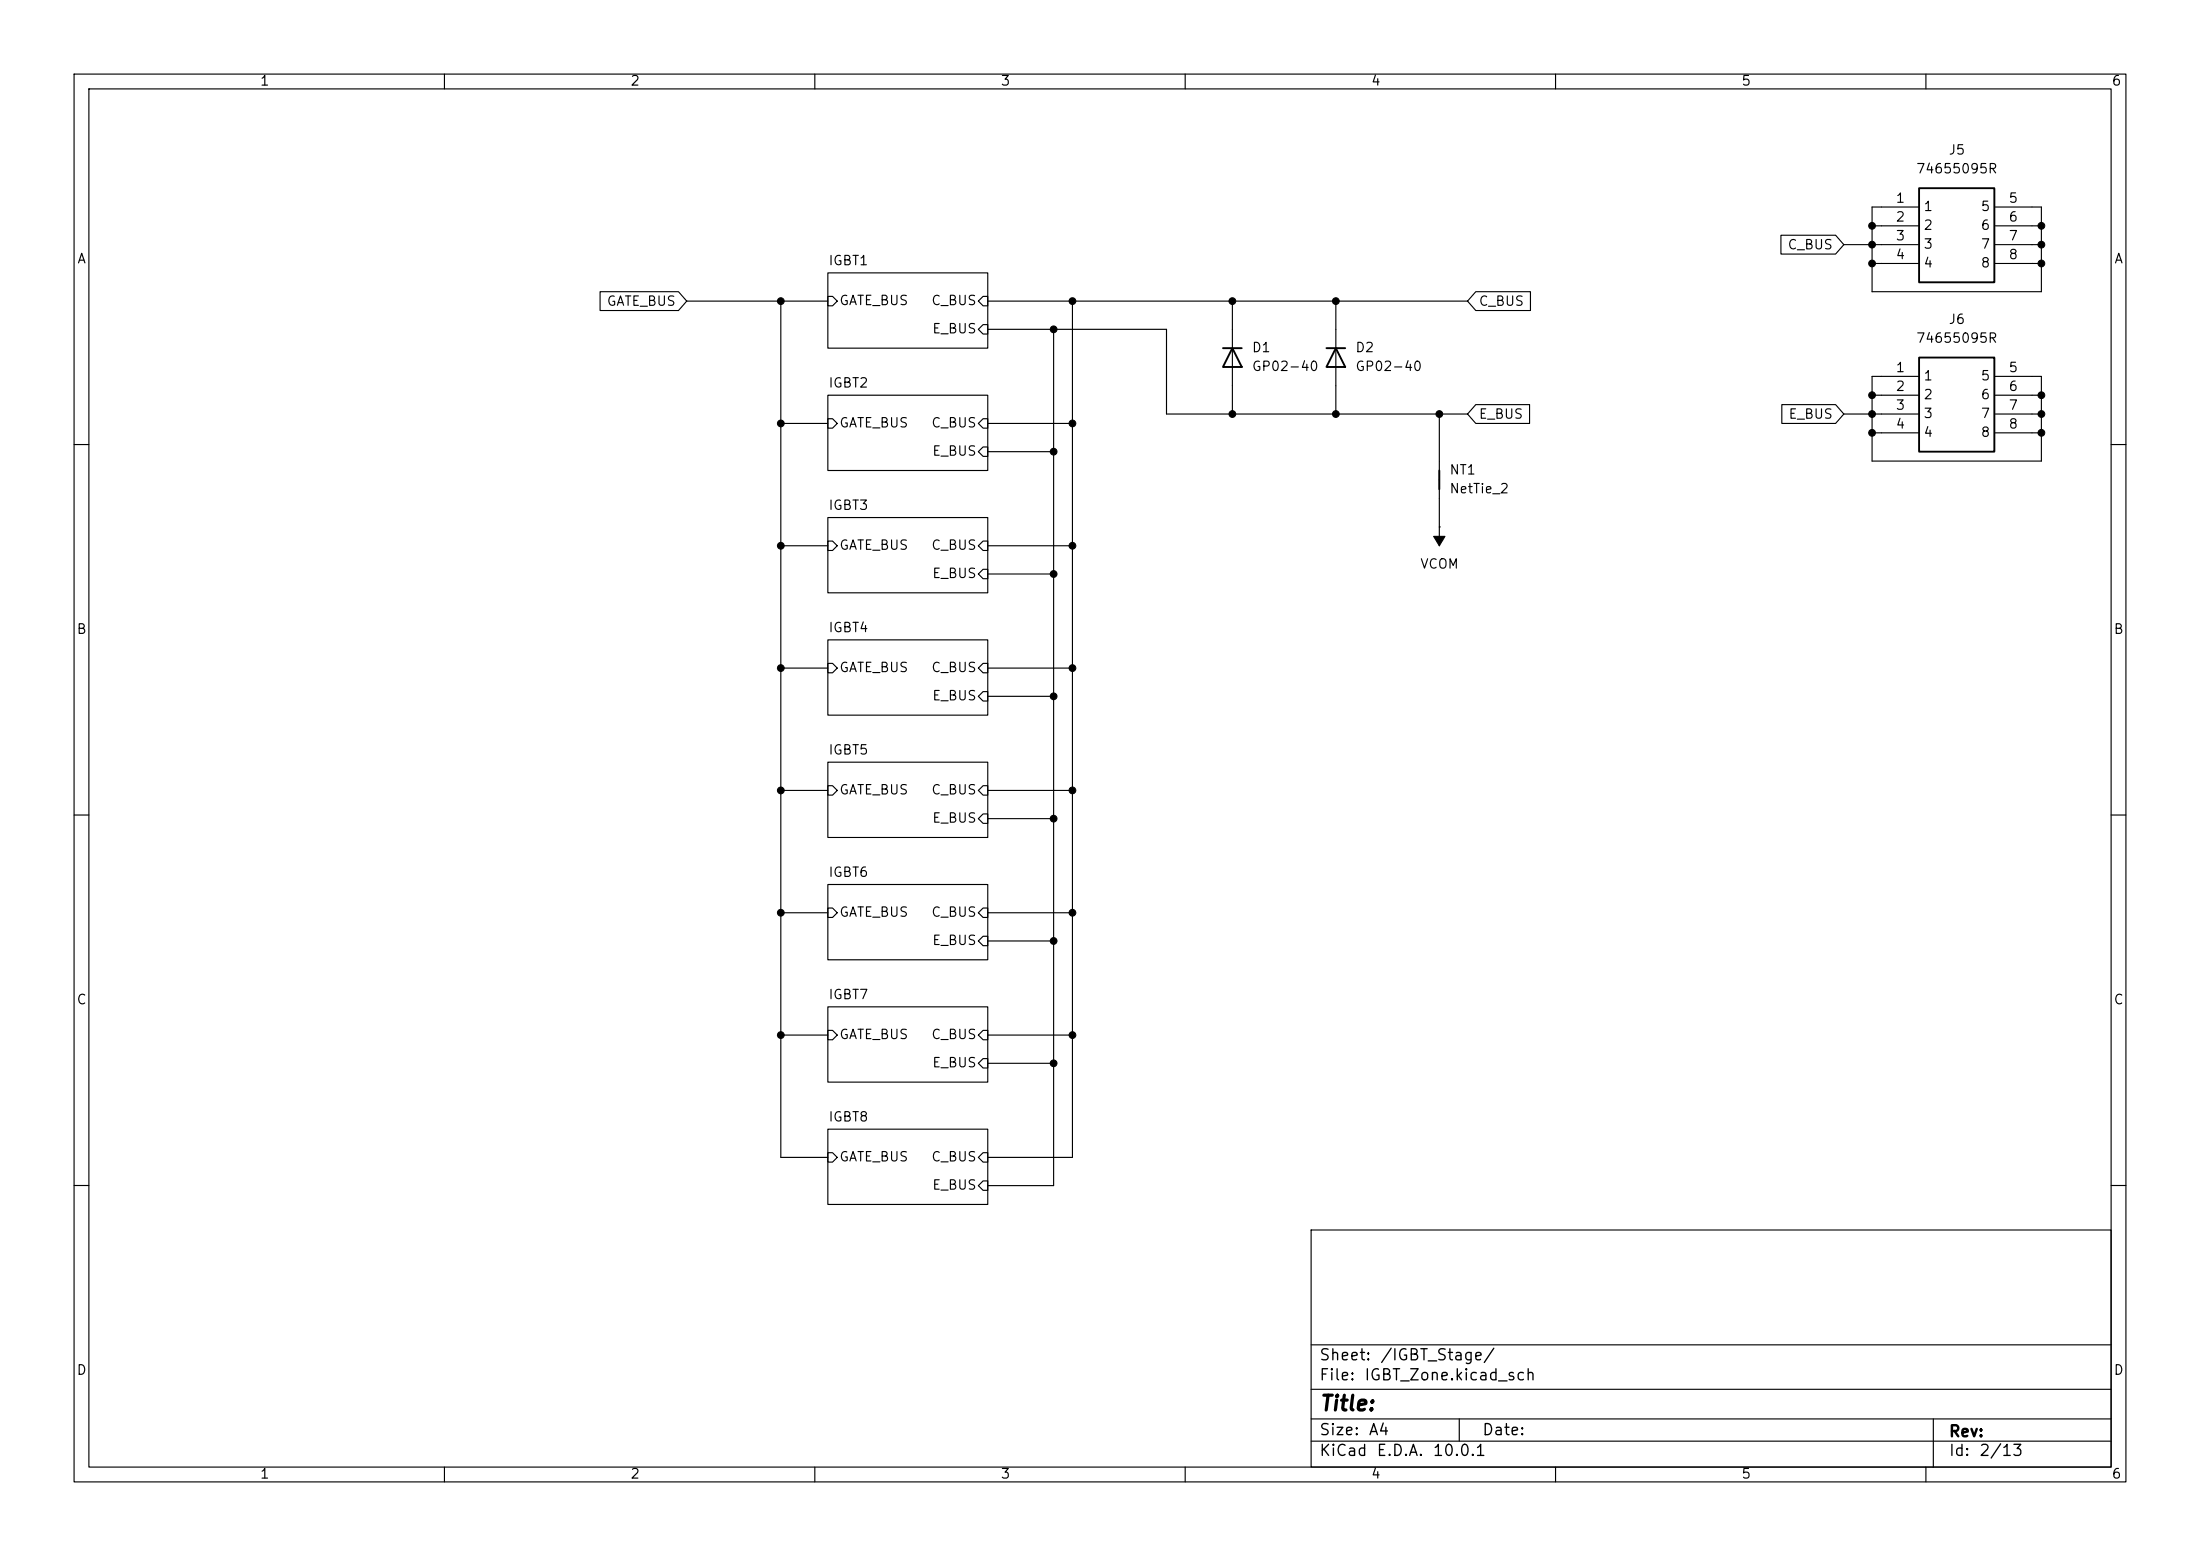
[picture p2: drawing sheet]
(kicad_sch
 (version 20260306)
 (generator "eeschema")
 (generator_version "10.0")
 (paper "A4")
 (lib_symbols
  (symbol "Device:D"
   (pin_numbers (hide yes))
   (pin_names
    (offset 1.016) (hide yes)) (exclude_from_sim no) (in_bom yes) (on_board yes)
   (in_pos_files yes)
   (duplicate_pin_numbers_are_jumpers no)
   (property "Reference" "D" (at 0 2.54 0) (show_name no) (do_not_autoplace no) (effects (font (size 1.27 1.27))))
   (property "Value" "D" (at 0 -2.54 0) (show_name no) (do_not_autoplace no) (effects (font (size 1.27 1.27))))
   (property "Footprint" "" (at 0 0 0) (show_name no) (do_not_autoplace no) (hide yes) (effects (font (size 1.27 1.27))))
   (property "Datasheet" "" (at 0 0 0) (show_name no) (do_not_autoplace no) (hide yes) (effects (font (size 1.27 1.27))))
   (property "Description" "Diode" (at 0 0 0) (show_name no) (do_not_autoplace no) (hide yes) (effects (font (size 1.27 1.27))))
   (property "Sim.Device" "D" (at 0 0 0) (show_name no) (do_not_autoplace no) (hide yes) (effects (font (size 1.27 1.27))))
   (property "Sim.Pins" "1=K 2=A" (at 0 0 0) (show_name no) (do_not_autoplace no) (hide yes) (effects (font (size 1.27 1.27))))
   (symbol "D_0_1"
    (polyline (pts (xy -1.27 1.27) (xy -1.27 -1.27)) (stroke (width 0.254) (type default)) (fill (type none)))
    (polyline (pts (xy 1.27 1.27) (xy 1.27 -1.27) (xy -1.27 0) (xy 1.27 1.27)) (stroke (width 0.254) (type default)) (fill (type none)))
    (polyline (pts (xy 1.27 0) (xy -1.27 0)) (stroke (width 0) (type default)) (fill (type none))))
   (symbol "D_1_1"
    (pin passive line (at -3.81 0 0) (length 2.54) (name "K" (effects (font (size 1.27 1.27)))) (number "1" (effects (font (size 1.27 1.27)))))
    (pin passive line (at 3.81 0 180) (length 2.54) (name "A" (effects (font (size 1.27 1.27)))) (number "2" (effects (font (size 1.27 1.27))))))
   (embedded_fonts no))
  (symbol "Device:NetTie_2"
   (pin_numbers (hide yes))
   (pin_names
    (offset 0) (hide yes)) (exclude_from_sim no) (in_bom no) (on_board yes)
   (in_pos_files yes)
   (duplicate_pin_numbers_are_jumpers no)
   (property "Reference" "NT" (at 0 1.27 0) (show_name no) (do_not_autoplace no) (effects (font (size 1.27 1.27))))
   (property "Value" "NetTie_2" (at 0 -1.27 0) (show_name no) (do_not_autoplace no) (effects (font (size 1.27 1.27))))
   (property "Footprint" "" (at 0 0 0) (show_name no) (do_not_autoplace no) (hide yes) (effects (font (size 1.27 1.27))))
   (property "Datasheet" "" (at 0 0 0) (show_name no) (do_not_autoplace no) (hide yes) (effects (font (size 1.27 1.27))))
   (property "Description" "Net tie, 2 pins" (at 0 0 0) (show_name no) (do_not_autoplace no) (hide yes) (effects (font (size 1.27 1.27))))
   (symbol "NetTie_2_0_1"
    (polyline (pts (xy -1.27 0) (xy 1.27 0)) (stroke (width 0.254) (type default)) (fill (type none))))
   (symbol "NetTie_2_1_1"
    (pin passive line (at -2.54 0 0) (length 2.54) (name "1" (effects (font (size 1.27 1.27)))) (number "1" (effects (font (size 1.27 1.27)))))
    (pin passive line (at 2.54 0 180) (length 2.54) (name "2" (effects (font (size 1.27 1.27)))) (number "2" (effects (font (size 1.27 1.27))))))
   (embedded_fonts no))
  (symbol "SamacSys:74655095R" (exclude_from_sim no) (in_bom yes) (on_board yes)
   (in_pos_files yes)
   (duplicate_pin_numbers_are_jumpers no)
   (property "Reference" "J" (at 16.51 7.62 0) (show_name no) (do_not_autoplace no) (effects (font (size 1.27 1.27)) (justify left top)))
   (property "Value" "74655095R" (at 16.51 5.08 0) (show_name no) (do_not_autoplace no) (effects (font (size 1.27 1.27)) (justify left top)))
   (property "Footprint" "SamacSys_Parts:74655095R" (at 16.51 -94.92 0) (show_name no) (do_not_autoplace no) (hide yes) (effects (font (size 1.27 1.27)) (justify left top)))
   (property "Datasheet" "https://www.we-online.com/catalog/datasheet/74655095R.pdf" (at 16.51 -194.92 0) (show_name no) (do_not_autoplace no) (hide yes) (effects (font (size 1.27 1.27)) (justify left top)))
   (property "Description" "WP-THRBU REDCUBE Bush, THR_open height: 4mm, total height: 6.5mm, thread: M5 x 3.5mm, raster: 4.435mm, on Reel, with Polyimide Tape, REDCUBE THR;  M5, thr 3.5mm" (at 0 0 0) (show_name no) (do_not_autoplace no) (hide yes) (effects (font (size 1.27 1.27))))
   (property "Height" "4" (at 16.51 -394.92 0) (show_name no) (do_not_autoplace no) (hide yes) (effects (font (size 1.27 1.27)) (justify left top)))
   (property "Mouser Part Number" "710-74655095R" (at 16.51 -494.92 0) (show_name no) (do_not_autoplace no) (hide yes) (effects (font (size 1.27 1.27)) (justify left top)))
   (property "Mouser Price/Stock" "https://www.mouser.co.uk/ProductDetail/Wurth-Elektronik/74655095R?qs=lBTPRtX1sU9%252Bxb2%252Be9OSbA%3D%3D" (at 16.51 -594.92 0) (show_name no) (do_not_autoplace no) (hide yes) (effects (font (size 1.27 1.27)) (justify left top)))
   (property "Manufacturer_Name" "Wurth Elektronik" (at 16.51 -694.92 0) (show_name no) (do_not_autoplace no) (hide yes) (effects (font (size 1.27 1.27)) (justify left top)))
   (property "Manufacturer_Part_Number" "74655095R" (at 16.51 -794.92 0) (show_name no) (do_not_autoplace no) (hide yes) (effects (font (size 1.27 1.27)) (justify left top)))
   (symbol "74655095R_1_1"
    (rectangle (start 5.08 2.54) (end 15.24 -10.16) (stroke (width 0.254) (type default)) (fill (type background)))
    (pin passive line (at 0 0 0) (length 5.08) (name "1" (effects (font (size 1.27 1.27)))) (number "1" (effects (font (size 1.27 1.27)))))
    (pin passive line (at 0 -2.54 0) (length 5.08) (name "2" (effects (font (size 1.27 1.27)))) (number "2" (effects (font (size 1.27 1.27)))))
    (pin passive line (at 0 -5.08 0) (length 5.08) (name "3" (effects (font (size 1.27 1.27)))) (number "3" (effects (font (size 1.27 1.27)))))
    (pin passive line (at 0 -7.62 0) (length 5.08) (name "4" (effects (font (size 1.27 1.27)))) (number "4" (effects (font (size 1.27 1.27)))))
    (pin passive line (at 20.32 0 180) (length 5.08) (name "5" (effects (font (size 1.27 1.27)))) (number "5" (effects (font (size 1.27 1.27)))))
    (pin passive line (at 20.32 -2.54 180) (length 5.08) (name "6" (effects (font (size 1.27 1.27)))) (number "6" (effects (font (size 1.27 1.27)))))
    (pin passive line (at 20.32 -5.08 180) (length 5.08) (name "7" (effects (font (size 1.27 1.27)))) (number "7" (effects (font (size 1.27 1.27)))))
    (pin passive line (at 20.32 -7.62 180) (length 5.08) (name "8" (effects (font (size 1.27 1.27)))) (number "8" (effects (font (size 1.27 1.27))))))
   (embedded_fonts no))
  (symbol "power:VCOM"
   (power global)
   (pin_numbers (hide yes))
   (pin_names
    (offset 0) (hide yes)) (exclude_from_sim no) (in_bom yes) (on_board yes)
   (in_pos_files yes)
   (duplicate_pin_numbers_are_jumpers no)
   (property "Reference" "#PWR" (at 0 -3.81 0) (show_name no) (do_not_autoplace no) (hide yes) (effects (font (size 1.27 1.27))))
   (property "Value" "VCOM" (at 0 3.556 0) (show_name no) (do_not_autoplace no) (effects (font (size 1.27 1.27))))
   (property "Footprint" "" (at 0 0 0) (show_name no) (do_not_autoplace no) (hide yes) (effects (font (size 1.27 1.27))))
   (property "Datasheet" "" (at 0 0 0) (show_name no) (do_not_autoplace no) (hide yes) (effects (font (size 1.27 1.27))))
   (property "Description" "Power symbol creates a global label with name \"VCOM\"" (at 0 0 0) (show_name no) (do_not_autoplace no) (hide yes) (effects (font (size 1.27 1.27))))
   (symbol "VCOM_0_1"
    (polyline (pts (xy 0 0) (xy 0 2.54)) (stroke (width 0) (type default)) (fill (type none)))
    (polyline (pts (xy 0.762 1.27) (xy -0.762 1.27) (xy 0 2.54) (xy 0.762 1.27)) (stroke (width 0) (type default)) (fill (type outline))))
   (symbol "VCOM_1_1"
    (pin power_in line (at 0 0 90) (length 0) (name "" (effects (font (size 1.27 1.27)))) (number "1" (effects (font (size 1.27 1.27))))))
   (embedded_fonts no)))
 (junction
  (at 105.41 139.7)
  (diameter 0)
  (color 0 0 0 0))
 (junction
  (at 275.59 55.88)
  (diameter 0)
  (color 0 0 0 0))
 (junction
  (at 144.78 90.17)
  (diameter 0)
  (color 0 0 0 0))
 (junction
  (at 142.24 110.49)
  (diameter 0)
  (color 0 0 0 0))
 (junction
  (at 105.41 57.15)
  (diameter 0)
  (color 0 0 0 0))
 (junction
  (at 275.59 58.42)
  (diameter 0)
  (color 0 0 0 0))
 (junction
  (at 142.24 143.51)
  (diameter 0)
  (color 0 0 0 0))
 (junction
  (at 105.41 40.64)
  (diameter 0)
  (color 0 0 0 0))
 (junction
  (at 166.37 55.88)
  (diameter 0)
  (color 0 0 0 0))
 (junction
  (at 142.24 44.45)
  (diameter 0)
  (color 0 0 0 0))
 (junction
  (at 105.41 90.17)
  (diameter 0)
  (color 0 0 0 0))
 (junction
  (at 142.24 60.96)
  (diameter 0)
  (color 0 0 0 0))
 (junction
  (at 180.34 55.88)
  (diameter 0)
  (color 0 0 0 0))
 (junction
  (at 144.78 139.7)
  (diameter 0)
  (color 0 0 0 0))
 (junction
  (at 252.73 35.56)
  (diameter 0)
  (color 0 0 0 0))
 (junction
  (at 142.24 77.47)
  (diameter 0)
  (color 0 0 0 0))
 (junction
  (at 275.59 33.02)
  (diameter 0)
  (color 0 0 0 0))
 (junction
  (at 275.59 30.48)
  (diameter 0)
  (color 0 0 0 0))
 (junction
  (at 144.78 57.15)
  (diameter 0)
  (color 0 0 0 0))
 (junction
  (at 252.73 53.34)
  (diameter 0)
  (color 0 0 0 0))
 (junction
  (at 252.73 30.48)
  (diameter 0)
  (color 0 0 0 0))
 (junction
  (at 194.31 55.88)
  (diameter 0)
  (color 0 0 0 0))
 (junction
  (at 144.78 106.68)
  (diameter 0)
  (color 0 0 0 0))
 (junction
  (at 105.41 73.66)
  (diameter 0)
  (color 0 0 0 0))
 (junction
  (at 105.41 106.68)
  (diameter 0)
  (color 0 0 0 0))
 (junction
  (at 144.78 73.66)
  (diameter 0)
  (color 0 0 0 0))
 (junction
  (at 144.78 40.64)
  (diameter 0)
  (color 0 0 0 0))
 (junction
  (at 180.34 40.64)
  (diameter 0)
  (color 0 0 0 0))
 (junction
  (at 142.24 93.98)
  (diameter 0)
  (color 0 0 0 0))
 (junction
  (at 275.59 35.56)
  (diameter 0)
  (color 0 0 0 0))
 (junction
  (at 105.41 123.19)
  (diameter 0)
  (color 0 0 0 0))
 (junction
  (at 252.73 55.88)
  (diameter 0)
  (color 0 0 0 0))
 (junction
  (at 252.73 58.42)
  (diameter 0)
  (color 0 0 0 0))
 (junction
  (at 275.59 53.34)
  (diameter 0)
  (color 0 0 0 0))
 (junction
  (at 142.24 127)
  (diameter 0)
  (color 0 0 0 0))
 (junction
  (at 252.73 33.02)
  (diameter 0)
  (color 0 0 0 0))
 (junction
  (at 166.37 40.64)
  (diameter 0)
  (color 0 0 0 0))
 (junction
  (at 144.78 123.19)
  (diameter 0)
  (color 0 0 0 0))
 (wire
  (pts (xy 144.78 40.64) (xy 144.78 57.15))
  (stroke (width 0) (type default)))
 (wire
  (pts (xy 254 33.02) (xy 252.73 33.02))
  (stroke (width 0) (type default)))
 (wire
  (pts (xy 92.71 40.64) (xy 105.41 40.64))
  (stroke (width 0) (type default)))
 (wire
  (pts (xy 274.32 58.42) (xy 275.59 58.42))
  (stroke (width 0) (type default)))
 (wire
  (pts (xy 275.59 58.42) (xy 275.59 55.88))
  (stroke (width 0) (type default)))
 (wire
  (pts (xy 275.59 35.56) (xy 275.59 33.02))
  (stroke (width 0) (type default)))
 (wire
  (pts (xy 275.59 55.88) (xy 275.59 53.34))
  (stroke (width 0) (type default)))
 (wire
  (pts (xy 252.73 39.37) (xy 275.59 39.37))
  (stroke (width 0) (type default)))
 (wire
  (pts (xy 142.24 127) (xy 133.35 127))
  (stroke (width 0) (type default)))
 (wire
  (pts (xy 180.34 52.07) (xy 180.34 55.88))
  (stroke (width 0) (type default)))
 (wire
  (pts (xy 252.73 27.94) (xy 252.73 30.48))
  (stroke (width 0) (type default)))
 (wire
  (pts (xy 254 50.8) (xy 252.73 50.8))
  (stroke (width 0) (type default)))
 (wire
  (pts (xy 111.76 139.7) (xy 105.41 139.7))
  (stroke (width 0) (type default)))
 (wire
  (pts (xy 111.76 90.17) (xy 105.41 90.17))
  (stroke (width 0) (type default)))
 (wire
  (pts (xy 105.41 73.66) (xy 105.41 57.15))
  (stroke (width 0) (type default)))
 (wire
  (pts (xy 275.59 27.94) (xy 275.59 30.48))
  (stroke (width 0) (type default)))
 (wire
  (pts (xy 180.34 40.64) (xy 166.37 40.64))
  (stroke (width 0) (type default)))
 (wire
  (pts (xy 142.24 44.45) (xy 157.48 44.45))
  (stroke (width 0) (type default)))
 (wire
  (pts (xy 274.32 33.02) (xy 275.59 33.02))
  (stroke (width 0) (type default)))
 (wire
  (pts (xy 105.41 40.64) (xy 105.41 57.15))
  (stroke (width 0) (type default)))
 (wire
  (pts (xy 144.78 139.7) (xy 133.35 139.7))
  (stroke (width 0) (type default)))
 (wire
  (pts (xy 133.35 60.96) (xy 142.24 60.96))
  (stroke (width 0) (type default)))
 (wire
  (pts (xy 111.76 106.68) (xy 105.41 106.68))
  (stroke (width 0) (type default)))
 (wire
  (pts (xy 142.24 44.45) (xy 133.35 44.45))
  (stroke (width 0) (type default)))
 (wire
  (pts (xy 248.92 55.88) (xy 252.73 55.88))
  (stroke (width 0) (type default)))
 (wire
  (pts (xy 142.24 60.96) (xy 142.24 77.47))
  (stroke (width 0) (type default)))
 (wire
  (pts (xy 275.59 30.48) (xy 274.32 30.48))
  (stroke (width 0) (type default)))
 (wire
  (pts (xy 275.59 33.02) (xy 275.59 30.48))
  (stroke (width 0) (type default)))
 (wire
  (pts (xy 142.24 93.98) (xy 133.35 93.98))
  (stroke (width 0) (type default)))
 (wire
  (pts (xy 252.73 58.42) (xy 252.73 62.23))
  (stroke (width 0) (type default)))
 (wire
  (pts (xy 157.48 44.45) (xy 157.48 55.88))
  (stroke (width 0) (type default)))
 (wire
  (pts (xy 157.48 55.88) (xy 180.34 55.88))
  (stroke (width 0) (type default)))
 (wire
  (pts (xy 180.34 44.45) (xy 180.34 40.64))
  (stroke (width 0) (type default)))
 (wire
  (pts (xy 105.41 123.19) (xy 105.41 106.68))
  (stroke (width 0) (type default)))
 (wire
  (pts (xy 144.78 57.15) (xy 133.35 57.15))
  (stroke (width 0) (type default)))
 (wire
  (pts (xy 254 27.94) (xy 252.73 27.94))
  (stroke (width 0) (type default)))
 (wire
  (pts (xy 142.24 77.47) (xy 133.35 77.47))
  (stroke (width 0) (type default)))
 (wire
  (pts (xy 275.59 50.8) (xy 275.59 53.34))
  (stroke (width 0) (type default)))
 (wire
  (pts (xy 274.32 50.8) (xy 275.59 50.8))
  (stroke (width 0) (type default)))
 (wire
  (pts (xy 252.73 35.56) (xy 252.73 39.37))
  (stroke (width 0) (type default)))
 (wire
  (pts (xy 275.59 39.37) (xy 275.59 35.56))
  (stroke (width 0) (type default)))
 (wire
  (pts (xy 248.92 33.02) (xy 252.73 33.02))
  (stroke (width 0) (type default)))
 (wire
  (pts (xy 142.24 110.49) (xy 142.24 93.98))
  (stroke (width 0) (type default)))
 (wire
  (pts (xy 144.78 156.21) (xy 144.78 139.7))
  (stroke (width 0) (type default)))
 (wire
  (pts (xy 133.35 73.66) (xy 144.78 73.66))
  (stroke (width 0) (type default)))
 (wire
  (pts (xy 254 55.88) (xy 252.73 55.88))
  (stroke (width 0) (type default)))
 (wire
  (pts (xy 252.73 50.8) (xy 252.73 53.34))
  (stroke (width 0) (type default)))
 (wire
  (pts (xy 274.32 27.94) (xy 275.59 27.94))
  (stroke (width 0) (type default)))
 (wire
  (pts (xy 254 35.56) (xy 252.73 35.56))
  (stroke (width 0) (type default)))
 (wire
  (pts (xy 252.73 58.42) (xy 252.73 55.88))
  (stroke (width 0) (type default)))
 (wire
  (pts (xy 111.76 40.64) (xy 105.41 40.64))
  (stroke (width 0) (type default)))
 (wire
  (pts (xy 105.41 57.15) (xy 111.76 57.15))
  (stroke (width 0) (type default)))
 (wire
  (pts (xy 144.78 73.66) (xy 144.78 57.15))
  (stroke (width 0) (type default)))
 (wire
  (pts (xy 133.35 90.17) (xy 144.78 90.17))
  (stroke (width 0) (type default)))
 (wire
  (pts (xy 105.41 139.7) (xy 105.41 123.19))
  (stroke (width 0) (type default)))
 (wire
  (pts (xy 274.32 55.88) (xy 275.59 55.88))
  (stroke (width 0) (type default)))
 (wire
  (pts (xy 144.78 123.19) (xy 144.78 106.68))
  (stroke (width 0) (type default)))
 (wire
  (pts (xy 105.41 106.68) (xy 105.41 90.17))
  (stroke (width 0) (type default)))
 (wire
  (pts (xy 275.59 53.34) (xy 274.32 53.34))
  (stroke (width 0) (type default)))
 (wire
  (pts (xy 252.73 53.34) (xy 254 53.34))
  (stroke (width 0) (type default)))
 (wire
  (pts (xy 133.35 40.64) (xy 144.78 40.64))
  (stroke (width 0) (type default)))
 (wire
  (pts (xy 180.34 55.88) (xy 194.31 55.88))
  (stroke (width 0) (type default)))
 (wire
  (pts (xy 144.78 123.19) (xy 144.78 139.7))
  (stroke (width 0) (type default)))
 (wire
  (pts (xy 252.73 55.88) (xy 252.73 53.34))
  (stroke (width 0) (type default)))
 (wire
  (pts (xy 133.35 123.19) (xy 144.78 123.19))
  (stroke (width 0) (type default)))
 (wire
  (pts (xy 274.32 35.56) (xy 275.59 35.56))
  (stroke (width 0) (type default)))
 (wire
  (pts (xy 133.35 110.49) (xy 142.24 110.49))
  (stroke (width 0) (type default)))
 (wire
  (pts (xy 142.24 77.47) (xy 142.24 93.98))
  (stroke (width 0) (type default)))
 (wire
  (pts (xy 133.35 143.51) (xy 142.24 143.51))
  (stroke (width 0) (type default)))
 (wire
  (pts (xy 142.24 110.49) (xy 142.24 127))
  (stroke (width 0) (type default)))
 (wire
  (pts (xy 142.24 60.96) (xy 142.24 44.45))
  (stroke (width 0) (type default)))
 (wire
  (pts (xy 133.35 156.21) (xy 144.78 156.21))
  (stroke (width 0) (type default)))
 (wire
  (pts (xy 142.24 127) (xy 142.24 143.51))
  (stroke (width 0) (type default)))
 (wire
  (pts (xy 111.76 156.21) (xy 105.41 156.21))
  (stroke (width 0) (type default)))
 (wire
  (pts (xy 275.59 62.23) (xy 275.59 58.42))
  (stroke (width 0) (type default)))
 (wire
  (pts (xy 194.31 55.88) (xy 198.12 55.88))
  (stroke (width 0) (type default)))
 (wire
  (pts (xy 180.34 40.64) (xy 198.12 40.64))
  (stroke (width 0) (type default)))
 (wire
  (pts (xy 144.78 90.17) (xy 144.78 106.68))
  (stroke (width 0) (type default)))
 (wire
  (pts (xy 194.31 55.88) (xy 194.31 62.23))
  (stroke (width 0) (type default)))
 (wire
  (pts (xy 252.73 33.02) (xy 252.73 30.48))
  (stroke (width 0) (type default)))
 (wire
  (pts (xy 111.76 73.66) (xy 105.41 73.66))
  (stroke (width 0) (type default)))
 (wire
  (pts (xy 142.24 143.51) (xy 142.24 160.02))
  (stroke (width 0) (type default)))
 (wire
  (pts (xy 105.41 156.21) (xy 105.41 139.7))
  (stroke (width 0) (type default)))
 (wire
  (pts (xy 144.78 106.68) (xy 133.35 106.68))
  (stroke (width 0) (type default)))
 (wire
  (pts (xy 144.78 40.64) (xy 166.37 40.64))
  (stroke (width 0) (type default)))
 (wire
  (pts (xy 144.78 73.66) (xy 144.78 90.17))
  (stroke (width 0) (type default)))
 (wire
  (pts (xy 252.73 62.23) (xy 275.59 62.23))
  (stroke (width 0) (type default)))
 (wire
  (pts (xy 105.41 90.17) (xy 105.41 73.66))
  (stroke (width 0) (type default)))
 (wire
  (pts (xy 166.37 55.88) (xy 166.37 52.07))
  (stroke (width 0) (type default)))
 (wire
  (pts (xy 194.31 71.12) (xy 194.31 67.31))
  (stroke (width 0) (type default)))
 (wire
  (pts (xy 111.76 123.19) (xy 105.41 123.19))
  (stroke (width 0) (type default)))
 (wire
  (pts (xy 254 58.42) (xy 252.73 58.42))
  (stroke (width 0) (type default)))
 (wire
  (pts (xy 252.73 30.48) (xy 254 30.48))
  (stroke (width 0) (type default)))
 (wire
  (pts (xy 166.37 40.64) (xy 166.37 44.45))
  (stroke (width 0) (type default)))
 (wire
  (pts (xy 252.73 35.56) (xy 252.73 33.02))
  (stroke (width 0) (type default)))
 (wire
  (pts (xy 142.24 160.02) (xy 133.35 160.02))
  (stroke (width 0) (type default)))
 (global_label "GATE_BUS"
  (shape input)
  (at 92.71 40.64 180)
  (fields_autoplaced yes)
  (effects (font (size 1.27 1.27)) (justify right))
  (property "Intersheetrefs" "${INTERSHEET_REFS}" (at 80.472 40.64 0) (hide yes) (show_name no) (do_not_autoplace no) (effects (font (size 1.27 1.27)) (justify right))))
 (global_label "E_BUS"
  (shape input)
  (at 198.12 55.88 0)
  (fields_autoplaced yes)
  (effects (font (size 1.27 1.27)) (justify left))
  (property "Intersheetrefs" "${INTERSHEET_REFS}" (at 207.0318 55.88 0) (hide yes) (show_name no) (do_not_autoplace no) (effects (font (size 1.27 1.27)) (justify left))))
 (global_label "C_BUS"
  (shape input)
  (at 248.92 33.02 180)
  (fields_autoplaced yes)
  (effects (font (size 1.27 1.27)) (justify right))
  (property "Intersheetrefs" "${INTERSHEET_REFS}" (at 239.8872 33.02 0) (hide yes) (show_name no) (do_not_autoplace no) (effects (font (size 1.27 1.27)) (justify right))))
 (global_label "E_BUS"
  (shape input)
  (at 248.92 55.88 180)
  (fields_autoplaced yes)
  (effects (font (size 1.27 1.27)) (justify right))
  (property "Intersheetrefs" "${INTERSHEET_REFS}" (at 240.0082 55.88 0) (hide yes) (show_name no) (do_not_autoplace no) (effects (font (size 1.27 1.27)) (justify right))))
 (global_label "C_BUS"
  (shape input)
  (at 198.12 40.64 0)
  (fields_autoplaced yes)
  (effects (font (size 1.27 1.27)) (justify left))
  (property "Intersheetrefs" "${INTERSHEET_REFS}" (at 207.1528 40.64 0) (hide yes) (show_name no) (do_not_autoplace no) (effects (font (size 1.27 1.27)) (justify left))))
 (symbol
  (lib_id "SamacSys:74655095R")
  (at 254 27.94 0)
  (unit 1)
  (body_style 1)
  (exclude_from_sim no)
  (in_bom yes)
  (on_board yes)
  (in_pos_files yes)
  (dnp no)
  (fields_autoplaced yes)
  (property "Reference" "J5" (at 264.16 20.32 0) (show_name no) (do_not_autoplace no) (effects (font (size 1.27 1.27))))
  (property "Value" "74655095R" (at 264.16 22.86 0) (show_name no) (do_not_autoplace no) (effects (font (size 1.27 1.27))))
  (property "Footprint" "SamacSys_Parts:74655095R" (at 270.51 122.86 0) (hide yes) (show_name no) (do_not_autoplace no) (effects (font (size 1.27 1.27)) (justify left top)))
  (property "Datasheet" "https://www.we-online.com/catalog/datasheet/74655095R.pdf" (at 270.51 222.86 0) (hide yes) (show_name no) (do_not_autoplace no) (effects (font (size 1.27 1.27)) (justify left top)))
  (property "Description" "WP-THRBU REDCUBE Bush, THR_open height: 4mm, total height: 6.5mm, thread: M5 x 3.5mm, raster: 4.435mm, on Reel, with Polyimide Tape, REDCUBE THR;  M5, thr 3.5mm" (at 254 27.94 0) (hide yes) (show_name no) (do_not_autoplace no) (effects (font (size 1.27 1.27))))
  (property "Height" "4" (at 270.51 422.86 0) (hide yes) (show_name no) (do_not_autoplace no) (effects (font (size 1.27 1.27)) (justify left top)))
  (property "Mouser Part Number" "710-74655095R" (at 270.51 522.86 0) (hide yes) (show_name no) (do_not_autoplace no) (effects (font (size 1.27 1.27)) (justify left top)))
  (property "Mouser Price/Stock" "https://www.mouser.co.uk/ProductDetail/Wurth-Elektronik/74655095R?qs=lBTPRtX1sU9%252Bxb2%252Be9OSbA%3D%3D" (at 270.51 622.86 0) (hide yes) (show_name no) (do_not_autoplace no) (effects (font (size 1.27 1.27)) (justify left top)))
  (property "Manufacturer_Name" "Wurth Elektronik" (at 270.51 722.86 0) (hide yes) (show_name no) (do_not_autoplace no) (effects (font (size 1.27 1.27)) (justify left top)))
  (property "Manufacturer_Part_Number" "74655095R" (at 270.51 822.86 0) (hide yes) (show_name no) (do_not_autoplace no) (effects (font (size 1.27 1.27)) (justify left top)))
  (pin "1")
  (pin "6")
  (pin "2")
  (pin "4")
  (pin "3")
  (pin "5")
  (pin "8")
  (pin "7"))
 (symbol
  (lib_id "SamacSys:74655095R")
  (at 254 50.8 0)
  (unit 1)
  (body_style 1)
  (exclude_from_sim no)
  (in_bom yes)
  (on_board yes)
  (in_pos_files yes)
  (dnp no)
  (fields_autoplaced yes)
  (property "Reference" "J6" (at 264.16 43.18 0) (show_name no) (do_not_autoplace no) (effects (font (size 1.27 1.27))))
  (property "Value" "74655095R" (at 264.16 45.72 0) (show_name no) (do_not_autoplace no) (effects (font (size 1.27 1.27))))
  (property "Footprint" "SamacSys_Parts:74655095R" (at 270.51 145.72 0) (hide yes) (show_name no) (do_not_autoplace no) (effects (font (size 1.27 1.27)) (justify left top)))
  (property "Datasheet" "https://www.we-online.com/catalog/datasheet/74655095R.pdf" (at 270.51 245.72 0) (hide yes) (show_name no) (do_not_autoplace no) (effects (font (size 1.27 1.27)) (justify left top)))
  (property "Description" "WP-THRBU REDCUBE Bush, THR_open height: 4mm, total height: 6.5mm, thread: M5 x 3.5mm, raster: 4.435mm, on Reel, with Polyimide Tape, REDCUBE THR;  M5, thr 3.5mm" (at 254 50.8 0) (hide yes) (show_name no) (do_not_autoplace no) (effects (font (size 1.27 1.27))))
  (property "Height" "4" (at 270.51 445.72 0) (hide yes) (show_name no) (do_not_autoplace no) (effects (font (size 1.27 1.27)) (justify left top)))
  (property "Mouser Part Number" "710-74655095R" (at 270.51 545.72 0) (hide yes) (show_name no) (do_not_autoplace no) (effects (font (size 1.27 1.27)) (justify left top)))
  (property "Mouser Price/Stock" "https://www.mouser.co.uk/ProductDetail/Wurth-Elektronik/74655095R?qs=lBTPRtX1sU9%252Bxb2%252Be9OSbA%3D%3D" (at 270.51 645.72 0) (hide yes) (show_name no) (do_not_autoplace no) (effects (font (size 1.27 1.27)) (justify left top)))
  (property "Manufacturer_Name" "Wurth Elektronik" (at 270.51 745.72 0) (hide yes) (show_name no) (do_not_autoplace no) (effects (font (size 1.27 1.27)) (justify left top)))
  (property "Manufacturer_Part_Number" "74655095R" (at 270.51 845.72 0) (hide yes) (show_name no) (do_not_autoplace no) (effects (font (size 1.27 1.27)) (justify left top)))
  (pin "1")
  (pin "6")
  (pin "2")
  (pin "4")
  (pin "3")
  (pin "5")
  (pin "8")
  (pin "7"))
 (symbol
  (lib_id "Device:D")
  (at 166.37 48.26 270)
  (unit 1)
  (body_style 1)
  (exclude_from_sim no)
  (in_bom yes)
  (on_board yes)
  (in_pos_files yes)
  (dnp no)
  (fields_autoplaced yes)
  (property "Reference" "D1" (at 168.91 46.9899 90) (show_name no) (do_not_autoplace no) (effects (font (size 1.27 1.27)) (justify left)))
  (property "Value" "GP02-40" (at 168.91 49.5299 90) (show_name no) (do_not_autoplace no) (effects (font (size 1.27 1.27)) (justify left)))
  (property "Footprint" "Pattarachai's_FootprintLib:D_DO-41_P20.32mm_HV_Horizontal" (at 166.37 48.26 0) (hide yes) (show_name no) (do_not_autoplace no) (effects (font (size 1.27 1.27))))
  (property "Datasheet" "" (at 166.37 48.26 0) (hide yes) (show_name no) (do_not_autoplace no) (effects (font (size 1.27 1.27))))
  (property "Description" "Diode" (at 166.37 48.26 0) (hide yes) (show_name no) (do_not_autoplace no) (effects (font (size 1.27 1.27))))
  (property "Sim.Device" "D" (at 166.37 48.26 0) (hide yes) (show_name no) (do_not_autoplace no) (effects (font (size 1.27 1.27))))
  (property "Sim.Pins" "1=K 2=A" (at 166.37 48.26 0) (hide yes) (show_name no) (do_not_autoplace no) (effects (font (size 1.27 1.27))))
  (pin "1")
  (pin "2"))
 (symbol
  (lib_id "Device:D")
  (at 180.34 48.26 270)
  (unit 1)
  (body_style 1)
  (exclude_from_sim no)
  (in_bom yes)
  (on_board yes)
  (in_pos_files yes)
  (dnp no)
  (fields_autoplaced yes)
  (property "Reference" "D2" (at 182.88 46.9899 90) (show_name no) (do_not_autoplace no) (effects (font (size 1.27 1.27)) (justify left)))
  (property "Value" "GP02-40" (at 182.88 49.5299 90) (show_name no) (do_not_autoplace no) (effects (font (size 1.27 1.27)) (justify left)))
  (property "Footprint" "Pattarachai's_FootprintLib:D_DO-41_P20.32mm_HV_Horizontal" (at 180.34 48.26 0) (hide yes) (show_name no) (do_not_autoplace no) (effects (font (size 1.27 1.27))))
  (property "Datasheet" "" (at 180.34 48.26 0) (hide yes) (show_name no) (do_not_autoplace no) (effects (font (size 1.27 1.27))))
  (property "Description" "Diode" (at 180.34 48.26 0) (hide yes) (show_name no) (do_not_autoplace no) (effects (font (size 1.27 1.27))))
  (property "Sim.Device" "D" (at 180.34 48.26 0) (hide yes) (show_name no) (do_not_autoplace no) (effects (font (size 1.27 1.27))))
  (property "Sim.Pins" "1=K 2=A" (at 180.34 48.26 0) (hide yes) (show_name no) (do_not_autoplace no) (effects (font (size 1.27 1.27))))
  (pin "1")
  (pin "2"))
 (symbol
  (lib_id "Device:NetTie_2")
  (at 194.31 64.77 90)
  (unit 1)
  (body_style 1)
  (exclude_from_sim no)
  (in_bom no)
  (on_board yes)
  (in_pos_files yes)
  (dnp no)
  (fields_autoplaced yes)
  (property "Reference" "NT1" (at 195.58 63.4999 90) (show_name no) (do_not_autoplace no) (effects (font (size 1.27 1.27)) (justify right)))
  (property "Value" "NetTie_2" (at 195.58 66.0399 90) (show_name no) (do_not_autoplace no) (effects (font (size 1.27 1.27)) (justify right)))
  (property "Footprint" "" (at 194.31 64.77 0) (hide yes) (show_name no) (do_not_autoplace no) (effects (font (size 1.27 1.27))))
  (property "Datasheet" "" (at 194.31 64.77 0) (hide yes) (show_name no) (do_not_autoplace no) (effects (font (size 1.27 1.27))))
  (property "Description" "Net tie, 2 pins" (at 194.31 64.77 0) (hide yes) (show_name no) (do_not_autoplace no) (effects (font (size 1.27 1.27))))
  (pin "2")
  (pin "1"))
 (symbol
  (lib_id "power:VCOM")
  (at 194.31 71.12 180)
  (unit 1)
  (body_style 1)
  (exclude_from_sim no)
  (in_bom yes)
  (on_board yes)
  (in_pos_files yes)
  (dnp no)
  (fields_autoplaced yes)
  (property "Reference" "#PWR042" (at 194.31 67.31 0) (hide yes) (show_name no) (do_not_autoplace no) (effects (font (size 1.27 1.27))))
  (property "Value" "VCOM" (at 194.31 76.2 0) (show_name no) (do_not_autoplace no) (effects (font (size 1.27 1.27))))
  (property "Footprint" "" (at 194.31 71.12 0) (hide yes) (show_name no) (do_not_autoplace no) (effects (font (size 1.27 1.27))))
  (property "Datasheet" "" (at 194.31 71.12 0) (hide yes) (show_name no) (do_not_autoplace no) (effects (font (size 1.27 1.27))))
  (property "Description" "Power symbol creates a global label with name \"VCOM\"" (at 194.31 71.12 0) (hide yes) (show_name no) (do_not_autoplace no) (effects (font (size 1.27 1.27))))
  (pin "1"))
 (sheet
  (at 111.76 86.36)
  (size 21.59 10.16)
  (exclude_from_sim no)
  (in_bom yes)
  (on_board yes)
  (dnp no)
  (fields_autoplaced yes)
  (stroke (width 0.1524) (type solid))
  (fill (color 0 0 0 0))
  (property "Sheetname" "IGBT4" (at 111.76 85.6484 0) (show_name no) (do_not_autoplace no) (effects (font (size 1.27 1.27)) (justify left bottom)))
  (property "Sheetfile" "IGBT_Switching_Cell.kicad_sch" (at 111.76 97.1046 0) (hide yes) (show_name no) (do_not_autoplace no) (effects (font (size 1.27 1.27)) (justify left top)))
  (pin "C_BUS" input (at 133.35 90.17 0) (effects (font (size 1.27 1.27)) (justify right)))
  (pin "E_BUS" input (at 133.35 93.98 0) (effects (font (size 1.27 1.27)) (justify right)))
  (pin "GATE_BUS" input (at 111.76 90.17 180) (effects (font (size 1.27 1.27)) (justify left))))
 (sheet
  (at 111.76 69.85)
  (size 21.59 10.16)
  (exclude_from_sim no)
  (in_bom yes)
  (on_board yes)
  (dnp no)
  (fields_autoplaced yes)
  (stroke (width 0.1524) (type solid))
  (fill (color 0 0 0 0))
  (property "Sheetname" "IGBT3" (at 111.76 69.1384 0) (show_name no) (do_not_autoplace no) (effects (font (size 1.27 1.27)) (justify left bottom)))
  (property "Sheetfile" "IGBT_Switching_Cell.kicad_sch" (at 111.76 80.5946 0) (hide yes) (show_name no) (do_not_autoplace no) (effects (font (size 1.27 1.27)) (justify left top)))
  (pin "C_BUS" input (at 133.35 73.66 0) (effects (font (size 1.27 1.27)) (justify right)))
  (pin "E_BUS" input (at 133.35 77.47 0) (effects (font (size 1.27 1.27)) (justify right)))
  (pin "GATE_BUS" input (at 111.76 73.66 180) (effects (font (size 1.27 1.27)) (justify left))))
 (sheet
  (at 111.76 36.83)
  (size 21.59 10.16)
  (exclude_from_sim no)
  (in_bom yes)
  (on_board yes)
  (dnp no)
  (fields_autoplaced yes)
  (stroke (width 0.1524) (type solid))
  (fill (color 0 0 0 0))
  (property "Sheetname" "IGBT1" (at 111.76 36.1184 0) (show_name no) (do_not_autoplace no) (effects (font (size 1.27 1.27)) (justify left bottom)))
  (property "Sheetfile" "IGBT_Switching_Cell.kicad_sch" (at 111.76 47.5746 0) (hide yes) (show_name no) (do_not_autoplace no) (effects (font (size 1.27 1.27)) (justify left top)))
  (pin "C_BUS" input (at 133.35 40.64 0) (effects (font (size 1.27 1.27)) (justify right)))
  (pin "E_BUS" input (at 133.35 44.45 0) (effects (font (size 1.27 1.27)) (justify right)))
  (pin "GATE_BUS" input (at 111.76 40.64 180) (effects (font (size 1.27 1.27)) (justify left))))
 (sheet
  (at 111.76 119.38)
  (size 21.59 10.16)
  (exclude_from_sim no)
  (in_bom yes)
  (on_board yes)
  (dnp no)
  (fields_autoplaced yes)
  (stroke (width 0.1524) (type solid))
  (fill (color 0 0 0 0))
  (property "Sheetname" "IGBT6" (at 111.76 118.6684 0) (show_name no) (do_not_autoplace no) (effects (font (size 1.27 1.27)) (justify left bottom)))
  (property "Sheetfile" "IGBT_Switching_Cell.kicad_sch" (at 111.76 130.1246 0) (hide yes) (show_name no) (do_not_autoplace no) (effects (font (size 1.27 1.27)) (justify left top)))
  (pin "C_BUS" input (at 133.35 123.19 0) (effects (font (size 1.27 1.27)) (justify right)))
  (pin "E_BUS" input (at 133.35 127 0) (effects (font (size 1.27 1.27)) (justify right)))
  (pin "GATE_BUS" input (at 111.76 123.19 180) (effects (font (size 1.27 1.27)) (justify left))))
 (sheet
  (at 111.76 53.34)
  (size 21.59 10.16)
  (exclude_from_sim no)
  (in_bom yes)
  (on_board yes)
  (dnp no)
  (fields_autoplaced yes)
  (stroke (width 0.1524) (type solid))
  (fill (color 0 0 0 0))
  (property "Sheetname" "IGBT2" (at 111.76 52.6284 0) (show_name no) (do_not_autoplace no) (effects (font (size 1.27 1.27)) (justify left bottom)))
  (property "Sheetfile" "IGBT_Switching_Cell.kicad_sch" (at 111.76 64.0846 0) (hide yes) (show_name no) (do_not_autoplace no) (effects (font (size 1.27 1.27)) (justify left top)))
  (pin "C_BUS" input (at 133.35 57.15 0) (effects (font (size 1.27 1.27)) (justify right)))
  (pin "E_BUS" input (at 133.35 60.96 0) (effects (font (size 1.27 1.27)) (justify right)))
  (pin "GATE_BUS" input (at 111.76 57.15 180) (effects (font (size 1.27 1.27)) (justify left))))
 (sheet
  (at 111.76 102.87)
  (size 21.59 10.16)
  (exclude_from_sim no)
  (in_bom yes)
  (on_board yes)
  (dnp no)
  (fields_autoplaced yes)
  (stroke (width 0.1524) (type solid))
  (fill (color 0 0 0 0))
  (property "Sheetname" "IGBT5" (at 111.76 102.1584 0) (show_name no) (do_not_autoplace no) (effects (font (size 1.27 1.27)) (justify left bottom)))
  (property "Sheetfile" "IGBT_Switching_Cell.kicad_sch" (at 111.76 113.6146 0) (hide yes) (show_name no) (do_not_autoplace no) (effects (font (size 1.27 1.27)) (justify left top)))
  (pin "C_BUS" input (at 133.35 106.68 0) (effects (font (size 1.27 1.27)) (justify right)))
  (pin "E_BUS" input (at 133.35 110.49 0) (effects (font (size 1.27 1.27)) (justify right)))
  (pin "GATE_BUS" input (at 111.76 106.68 180) (effects (font (size 1.27 1.27)) (justify left))))
 (sheet
  (at 111.76 152.4)
  (size 21.59 10.16)
  (exclude_from_sim no)
  (in_bom yes)
  (on_board yes)
  (dnp no)
  (fields_autoplaced yes)
  (stroke (width 0.1524) (type solid))
  (fill (color 0 0 0 0))
  (property "Sheetname" "IGBT8" (at 111.76 151.6884 0) (show_name no) (do_not_autoplace no) (effects (font (size 1.27 1.27)) (justify left bottom)))
  (property "Sheetfile" "IGBT_Switching_Cell.kicad_sch" (at 111.76 163.1446 0) (hide yes) (show_name no) (do_not_autoplace no) (effects (font (size 1.27 1.27)) (justify left top)))
  (pin "C_BUS" input (at 133.35 156.21 0) (effects (font (size 1.27 1.27)) (justify right)))
  (pin "E_BUS" input (at 133.35 160.02 0) (effects (font (size 1.27 1.27)) (justify right)))
  (pin "GATE_BUS" input (at 111.76 156.21 180) (effects (font (size 1.27 1.27)) (justify left))))
 (sheet
  (at 111.76 135.89)
  (size 21.59 10.16)
  (exclude_from_sim no)
  (in_bom yes)
  (on_board yes)
  (dnp no)
  (fields_autoplaced yes)
  (stroke (width 0.1524) (type solid))
  (fill (color 0 0 0 0))
  (property "Sheetname" "IGBT7" (at 111.76 135.1784 0) (show_name no) (do_not_autoplace no) (effects (font (size 1.27 1.27)) (justify left bottom)))
  (property "Sheetfile" "IGBT_Switching_Cell.kicad_sch" (at 111.76 146.6346 0) (hide yes) (show_name no) (do_not_autoplace no) (effects (font (size 1.27 1.27)) (justify left top)))
  (pin "C_BUS" input (at 133.35 139.7 0) (effects (font (size 1.27 1.27)) (justify right)))
  (pin "E_BUS" input (at 133.35 143.51 0) (effects (font (size 1.27 1.27)) (justify right)))
  (pin "GATE_BUS" input (at 111.76 139.7 180) (effects (font (size 1.27 1.27)) (justify left)))))
